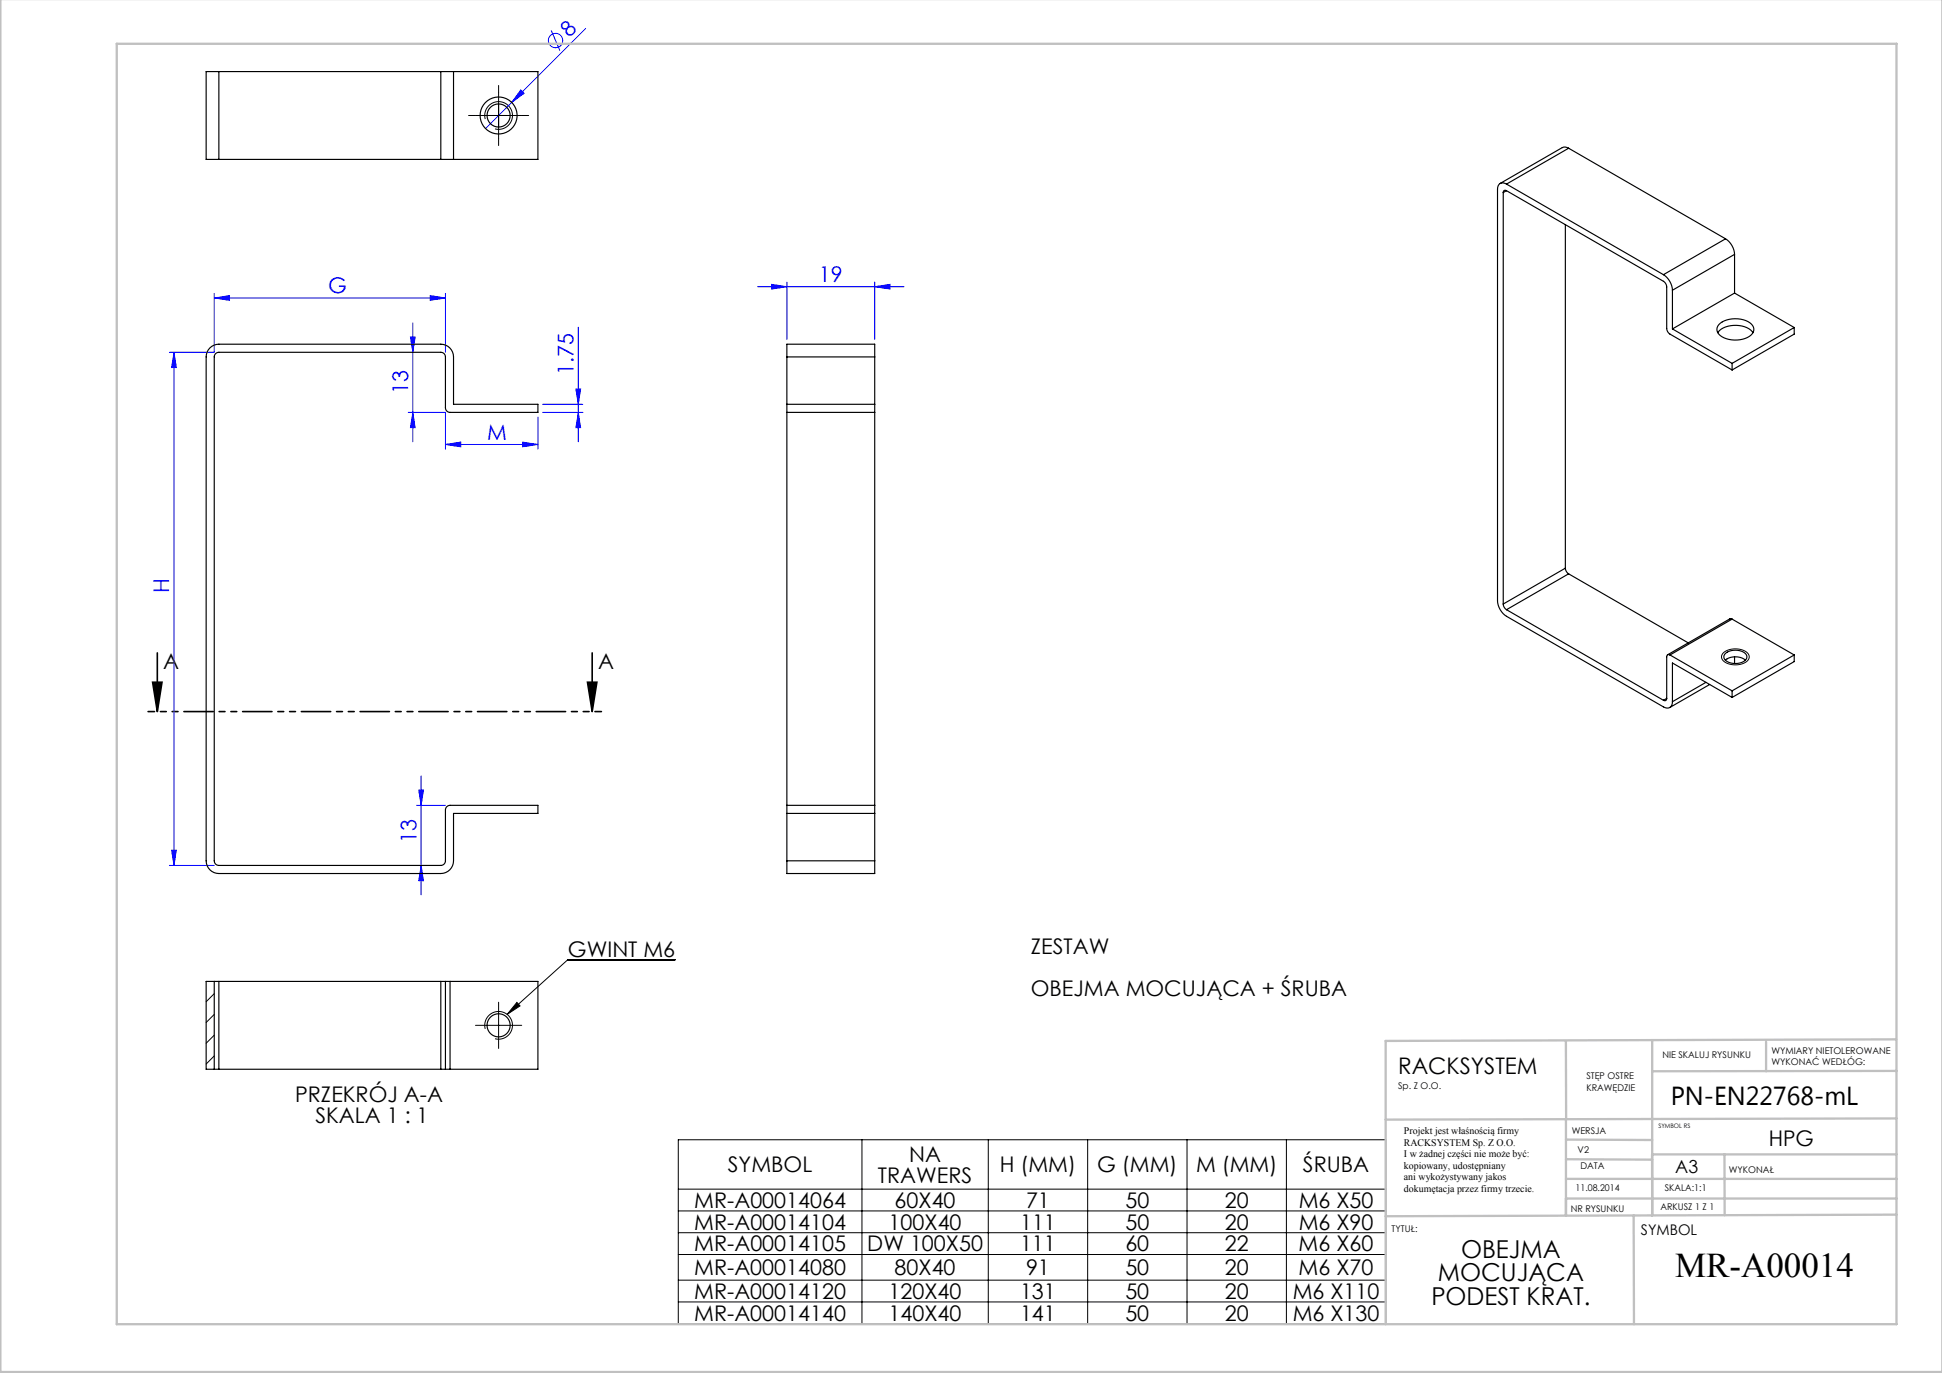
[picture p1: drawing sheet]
<svg xmlns="http://www.w3.org/2000/svg" width="420mm" height="297mm" viewBox="0 0 420 297" stroke-linecap="round" stroke-linejoin="round" font-family="sans-serif">
<g fill="none" stroke="#00f" stroke-width=".22">
<path d="M112.6 19.5l.8 .7-2.7 2zM119.2 6.6l1.9 4.4M126.7 6.2l-21.7 21.6M37.6 76.2v111M37.6 76.2l.5 3.3h-1zM46.3 64.5l3.3-.6v1.1zM46.3 63.5v12.7h-9.7M46.3 64.5h50M88.8 72.9h1l-.5 3.3zM89.3 69.9v25.7M93 63.9l3.3 .6-3.3 .5zM96.3 63.5v12.7"/>
<path d="M125.1 70.8v24.8M163.8 62h31.7M166.9 61.5l3.3 .5-3.3 .5zM170.2 61v12.5M189.2 62l3.3-.5v1zM189.2 61v12.5M88.3 89.2h8v7.9M89.3 89.2l.5 3.3h-1zM96.3 96.1l3.3-.5v1.1zM96.3 96.1h20M113 95.6l3.3 .5-3.3 .6zM116.3 90.2v6.9"/>
<path d="M117.3 87.5h8.8M117.3 89.2h8.8M124.6 84.2h1l-.5 3.3zM125.1 89.2l.5 3.3h-1zM90.1 174.2h6.2M90.6 170.9h1l-.5 3.3zM91.1 167.9v25.7M36.6 187.2h9.7M37.1 183.9h1l-.5 3.3zM91.1 187.2l.5 3.3h-1z"/>
<circle cx="120.2" cy="8.8" r="1.56"/>
</g>
<path d="M33 147.6h2l-1 6.3zM34 141.2v12.7M127.1 147.6h2l-1 6.3zM128.1 141.2v12.7" fill="none" stroke="#000" stroke-width=".35"/>
<g fill="none" stroke="#000" stroke-width=".22">
<path d="M104.9 25.8a3 3 0 0 1 2.7-3.8 3 3 0 0 1 3.2 3.2 3 3 0 0 1-3.7 2.7M105.3 25h5M107.8 22.5v5M372.7 141.2a4.1 4.1 0 0 1 5.5 .4 1.53 1.53 0 0 1-1.4 2 3.8 3.8 0 0 1-4.4-1.2l-.1-.5zM107.8 219.3v5M111.8 216.8l.7 .8-2.8 1.8zM146 207.6h-23.2l-13.1 11.8M104.9 222.6a3 3 0 0 1 2.7-3.8 3 3 0 0 1 3.2 3.3 3 3 0 0 1-3.7 2.6M105.3 221.8h5M146.7 246.5h153v39.8h-153zM146.7 257.2h153M186.4 246.5v39.8"/>
<path d="M213.7 246.5v39.8M235.2 246.5v39.8M256.7 246.5v39.8M278.2 246.5v39.8M146.7 261.9h153M146.7 266.7h153M146.7 271.4h153M146.7 276.9h153M146.7 281.6h153"/>
</g>
<path d="M32 153.9h98.1" fill="none" stroke="#000" stroke-width=".35" stroke-dasharray="6.3 1.3 1.3 1.3 1.3 1.3" stroke-dashoffset="5"/>
<g fill="none" stroke="#c0c0c0" stroke-width=".5">
<path d="M.1 -.1v296.9h419.9M25.2 9.5h385v276.9h-385zM338.7 225.2v16.9M357.3 225v37.9v-13.2M382 225.4v6.3M410.1 224.8l-110.4 .4v61.2M410.1 231.7h-52.8M338.7 259.3h71.5M338.7 255h71.5M338.7 250.8l18.6 .1M338.7 246.5l18.6 .1M338.7 242.1v20.9"/>
<path d="M357.3 249.7h52.9M373 249.7v13.2M410.1 241.9l-110.4 .3M353.3 262.9l.1 23.5M410.2 262.7l-110.5 .4"/>
</g>
<path d="M107.8 20v-1.5M102.8 25h-1.5M105.3 25h-2.5M107.8 30v1.5M107.8 22.5v-2.5M107.8 27.5v2.5M110.3 25h2.5M112.8 25h1.5M107.8 219.3v-2.5M105.3 221.8h-2.5M107.8 224.3v2.5M110.3 221.8h2.5" fill="none" stroke="#000" stroke-width=".22" stroke-dasharray="15.2 1.3 1.3 1.3"/>
<path d="M33 147.6h2l-1 6.3zM127.1 147.6h2l-1 6.3z" fill="#000"/>
<g fill="#00f">
<path d="M112.6 19.5l.8 .7-2.7 2z"/>
<path d="M113 95.6l3.3 .5-3.3 .6zM96.3 96.1l3.3-.5v1.1z"/>
<path d="M166.9 61.5l3.3 .5-3.3 .5zM189.2 62l3.3-.5v1z"/>
<path d="M46.3 64.5l3.3-.6v1.1zM93 63.9l3.3 .6-3.3 .5z"/>
<path d="M37.6 76.2l.5 3.3h-1zM37.1 183.9h1l-.5 3.3zM124.6 84.2h1l-.5 3.3zM125.1 89.2l.5 3.3h-1zM88.8 72.9h1l-.5 3.3zM89.3 89.2l.5 3.3h-1zM90.6 170.9h1l-.5 3.3zM91.1 187.2l.5 3.3h-1z"/>
</g>
<path d="M111.8 216.8l.7 .8-2.8 1.8z" fill="#000"/>
<g fill="none" stroke="#000" stroke-width=".25">
<path d="M47.3 15.5h-2.7v19h2.7M47.3 15.5v19M47.3 15.5h48M95.3 15.5h2.8M95.3 15.5v19M98.1 15.5v19M98.1 15.5h18.2v19h-18.2M47.3 34.5h48M95.3 34.5h2.8M325.8 39.8a1.19 1.19 0 0 0-1.4-.1 1.19 1.19 0 0 0-.5 1.2v89a4.3 4.3 0 0 0 1.9 3.4l34 19.6a1.19 1.19 0 0 0 1.3 .1 1.19 1.19 0 0 0 .6-1.2M325.8 39.8l34 19.6M339.2 32.1a1.38 1.38 0 0 0-1.3-.2l-13.5 7.8"/>
<path d="M339.2 32.1l-13.4 7.7M339.2 32.1l34 19.6M325.1 41.7v89M325.8 41.3l34 19.5a1.56 1.56 0 0 1 .7 1.3v9a1.56 1.56 0 0 0 .7 1.2l13.4 7.7M325.8 41.3a.43 .43 0 0 0-.5-.1 .43 .43 0 0 0-.2 .5M325.8 41.3l-.7 .4M338.5 48.6v74.3M359.8 59.4a4.3 4.3 0 0 1 1.9 3.4M373.2 51.7a4.3 4.3 0 0 1 1.9 3.3M373.2 51.7l-13.4 7.7M375.1 55l-13.4 7.8M375.1 55v8.4"/>
<path d="M45.4 75.3a2.75 2.75 0 0 1 1.9-.8h48a2.75 2.75 0 0 1 2.8 2.7v10.3h18.2v1.7h-19a1 1 0 0 1-1-1v-11a1 1 0 0 0-1-1h-48a1 1 0 0 0-1 1v109a1 1 0 0 0 1 1h48a1 1 0 0 0 1-1v-11a1 1 0 0 1 1-1h19v1.8h-18.2v10.2a2.75 2.75 0 0 1-2.8 2.8h-48a2.75 2.75 0 0 1-2.7-2.8v-109a2.75 2.75 0 0 1 .8-1.9zM170.2 77.2v-2.7h19v2.7M170.2 77.2v109M170.2 77.2h19M189.2 77.2v109M361.7 62.8v8.4M361.7 71.2l12.9 7.4M371.5 72a5.3 5.3 0 0 1 6.3-1.1l.8 .5 .5 .6M371.8 70.2a5.6 5.6 0 0 1 7.2 .2 1.77 1.77 0 0 1-1.1 2.6 5.8 5.8 0 0 1-6.2-.8 1.47 1.47 0 0 1 .1-2zM374.6 78.6v1.4M375.1 63.4l-13.4 7.8M375.1 63.4l12.9 7.4"/>
<path d="M388 70.8v1.5l-13.4 7.7M388 70.8l-13.4 7.8M170.2 87.5h19M170.2 89.2h19M325.1 130.7a1.56 1.56 0 0 0 .7 1.2M325.8 131.9l34 19.6M338.5 122.9a1.56 1.56 0 0 0 .7 1.2M338.5 122.9l-13.4 7.8M339.2 124.1l-13.4 7.8M339.2 124.1l25.9 15M374.6 133.9h-.5l-13.4 7.7M374.6 133.9l-13.4 7.8"/>
<path d="M374.6 133.9l13.4 7.8M360.5 151.1a.43 .43 0 0 1-.2 .4 .43 .43 0 0 1-.5 0M360.5 151.1l-.7 .4M361.2 141.7a.43 .43 0 0 0-.5-.1 .43 .43 0 0 0-.2 .5v9M361.2 141.7l13.4 7.7M368.9 147.6l-7.2 4.2M369.8 148.1l-8.7 4.9M373.1 142.8a3.6 3.6 0 0 1 4.4 0M373.2 141.3a3.6 3.6 0 0 1 4.4 .2 1.16 1.16 0 0 1-.9 1.8 3.2 3.2 0 0 1-3.8-.9 .98 .98 0 0 1 .3-1.1zM374.6 150.9l-12.9-7.5v8.4M374.6 149.4v1.5M375.1 142.1v1.4"/>
<path d="M388 141.7v1.4l-13.4 7.8M388 141.7l-13.4 7.7M170.2 174.2h19M170.2 176h19M170.2 186.2v2.8h19v-2.8M170.2 186.2h19M46.3 212.3h1M46.3 212.3h-1.7v19h1.7M46.3 212.3v19M47.3 212.3v19M47.3 212.3h48M95.3 212.3h1"/>
<path d="M95.3 212.3v19M96.3 212.3h1M96.3 212.3v19M97.3 212.3h19v19h-19M97.3 212.3v19M46.3 231.3h1M47.3 231.3h48M95.3 231.3h1M96.3 231.3h1"/>
<circle cx="107.8" cy="25" r="4"/>
<circle cx="107.8" cy="25" r="2.5"/>
<circle cx="107.8" cy="221.8" r="2.5"/>
</g>
<path d="M46.3 214.9l-1.7 1.8M46.3 219.4l-1.7 1.8M46.3 223.9l-1.7 1.8M46.3 228.4l-1.7 1.8" fill="none" stroke="#000" stroke-width=".22"/>
<text font-size="7.5" x="362.3" y="276.2">MR-A00014</text>
<text font-size="5.6" x="361.3" y="239.1">PN-EN22768-mL</text>
<g font-size="5.3">
<text x="316" y="272.1">OBEJMA</text>
<text x="310.9" y="277.2">MOCUJĄCA</text>
<text x="309.6" y="282.3">PODEST KRAT.</text>
</g>
<text font-size="4.9" x="302.4" y="232.4">RACKSYSTEM</text>
<g font-size="4.7" fill="#00f">
<text x="123.2" y="8.2" transform="rotate(-45 123.2 8.2)">8</text>
<text x="71" y="63.4">G</text>
<text x="177.1" y="61">19</text>
<text x="124.1" y="81.1" transform="rotate(-90 124.1 81.1)">1.75</text>
<text x="88.3" y="85.3" transform="rotate(-90 88.3 85.3)">13</text>
<text x="105.3" y="95.1">M</text>
<text x="36.6" y="128.3" transform="rotate(-90 36.6 128.3)">H</text>
<text x="90.1" y="182.3" transform="rotate(-90 90.1 182.3)">13</text>
</g>
<g font-size="4.7">
<text x="35.3" y="144.7">A</text>
<text x="129.3" y="144.7">A</text>
<text x="122.8" y="206.9">GWINT M6</text>
<text x="222.9" y="206.5">ZESTAW</text>
<text x="222.9" y="215.5">OBEJMA MOCUJĄCA + ŚRUBA</text>
<text x="63.8" y="238.5">PRZEKRÓJ A-A</text>
<text x="68.2" y="243">SKALA 1 : 1</text>
<text x="196.6" y="251.3">NA</text>
<text x="382.5" y="247.8">HPG</text>
<text x="157.4" y="253.6">SYMBOL</text>
<text x="189.9" y="255.8">TRAWERS</text>
<text x="216.2" y="253.6">H (MM)</text>
<text x="237.3" y="253.6">G (MM)</text>
<text x="258.7" y="253.6">M (MM)</text>
<text x="281.8" y="253.6">ŚRUBA</text>
<text x="150.2" y="261.3">MR-A00014064</text>
<text x="193.5" y="261.3">60X40</text>
<text x="221.9" y="261.3">71</text>
<text x="243.4" y="261.3">50</text>
<text x="264.9" y="261.3">20</text>
<text x="280.9" y="261.3">M6 X50</text>
<text x="150.2" y="266">MR-A00014104</text>
<text x="192.2" y="266">100X40</text>
<text x="220.6" y="266">111</text>
<text x="243.4" y="266">50</text>
<text x="264.9" y="266">20</text>
<text x="280.9" y="266">M6 X90</text>
<text x="150.1" y="275.8">MR-A00014080</text>
<text x="150.2" y="270.7">MR-A00014105</text>
<text x="187.6" y="270.7">DW 100X50</text>
<text x="193.5" y="275.8">80X40</text>
<text x="220.6" y="270.7">111</text>
<text x="221.9" y="275.8">91</text>
<text x="243.4" y="270.7">60</text>
<text x="243.4" y="275.8">50</text>
<text x="264.9" y="270.7">22</text>
<text x="264.9" y="275.8">20</text>
<text x="280.9" y="270.7">M6 X60</text>
<text x="280.9" y="275.8">M6 X70</text>
<text x="150.1" y="281">MR-A00014120</text>
<text x="192.2" y="281">120X40</text>
<text x="220.6" y="281">131</text>
<text x="243.4" y="281">50</text>
<text x="264.9" y="281">20</text>
<text x="279.6" y="281">M6 X110</text>
<text x="150.1" y="285.7">MR-A00014140</text>
<text x="192.2" y="285.7">140X40</text>
<text x="220.6" y="285.7">141</text>
<text x="243.4" y="285.7">50</text>
<text x="264.9" y="285.7">20</text>
<text x="279.6" y="285.7">M6 X130</text>
</g>
<text font-size="3.9" x="362.3" y="253.8">A3</text>
<text font-size="3.2" x="354.9" y="267.2">SYMBOL</text>
<g font-size="2.2">
<text x="303.6" y="245.3">Projekt jest właśnością firmy</text>
<text x="303.6" y="247.8">RACKSYSTEM Sp. Z O.O.</text>
<text x="303.6" y="250.3">I w żadnej części nie może być:</text>
<text x="303.6" y="252.8">kopiowany, udostępniany</text>
<text x="303.6" y="255.3">ani wykożystywany jakos</text>
<text x="303.6" y="257.8">dokumętacja przez firmy trzecie.</text>
</g>
<g font-size="2">
<text x="383.1" y="227.9">WYMIARY NIETOLEROWANE</text>
<text x="343.1" y="233.4">STĘP OSTRE</text>
<text x="359.5" y="228.9">NIE SKALUJ RYSUNKU</text>
<text x="383.1" y="230.4">WYKONAĆ WEDŁÓG:</text>
<text x="302.4" y="235.5">Sp. Z O.O.</text>
<text x="343.1" y="235.9">KRAWĘDZIE</text>
<text x="339.9" y="245.4">WERSJA</text>
<text x="341.2" y="249.4">V2</text>
<text x="340.7" y="257.7">11.08.2014</text>
<text x="341.8" y="252.9">DATA</text>
<text x="360.1" y="257.7">SKALA:1:1</text>
<text x="373.9" y="253.8">WYKONAŁ</text>
<text x="339.7" y="262.3">NR RYSUNKU</text>
<text x="359.1" y="261.8">ARKUSZ 1 Z 1</text>
<text x="301" y="266.4">TYTUŁ:</text>
</g>
<text font-size="1.3" x="358.7" y="244">SYMBOL RS</text>
</svg>
